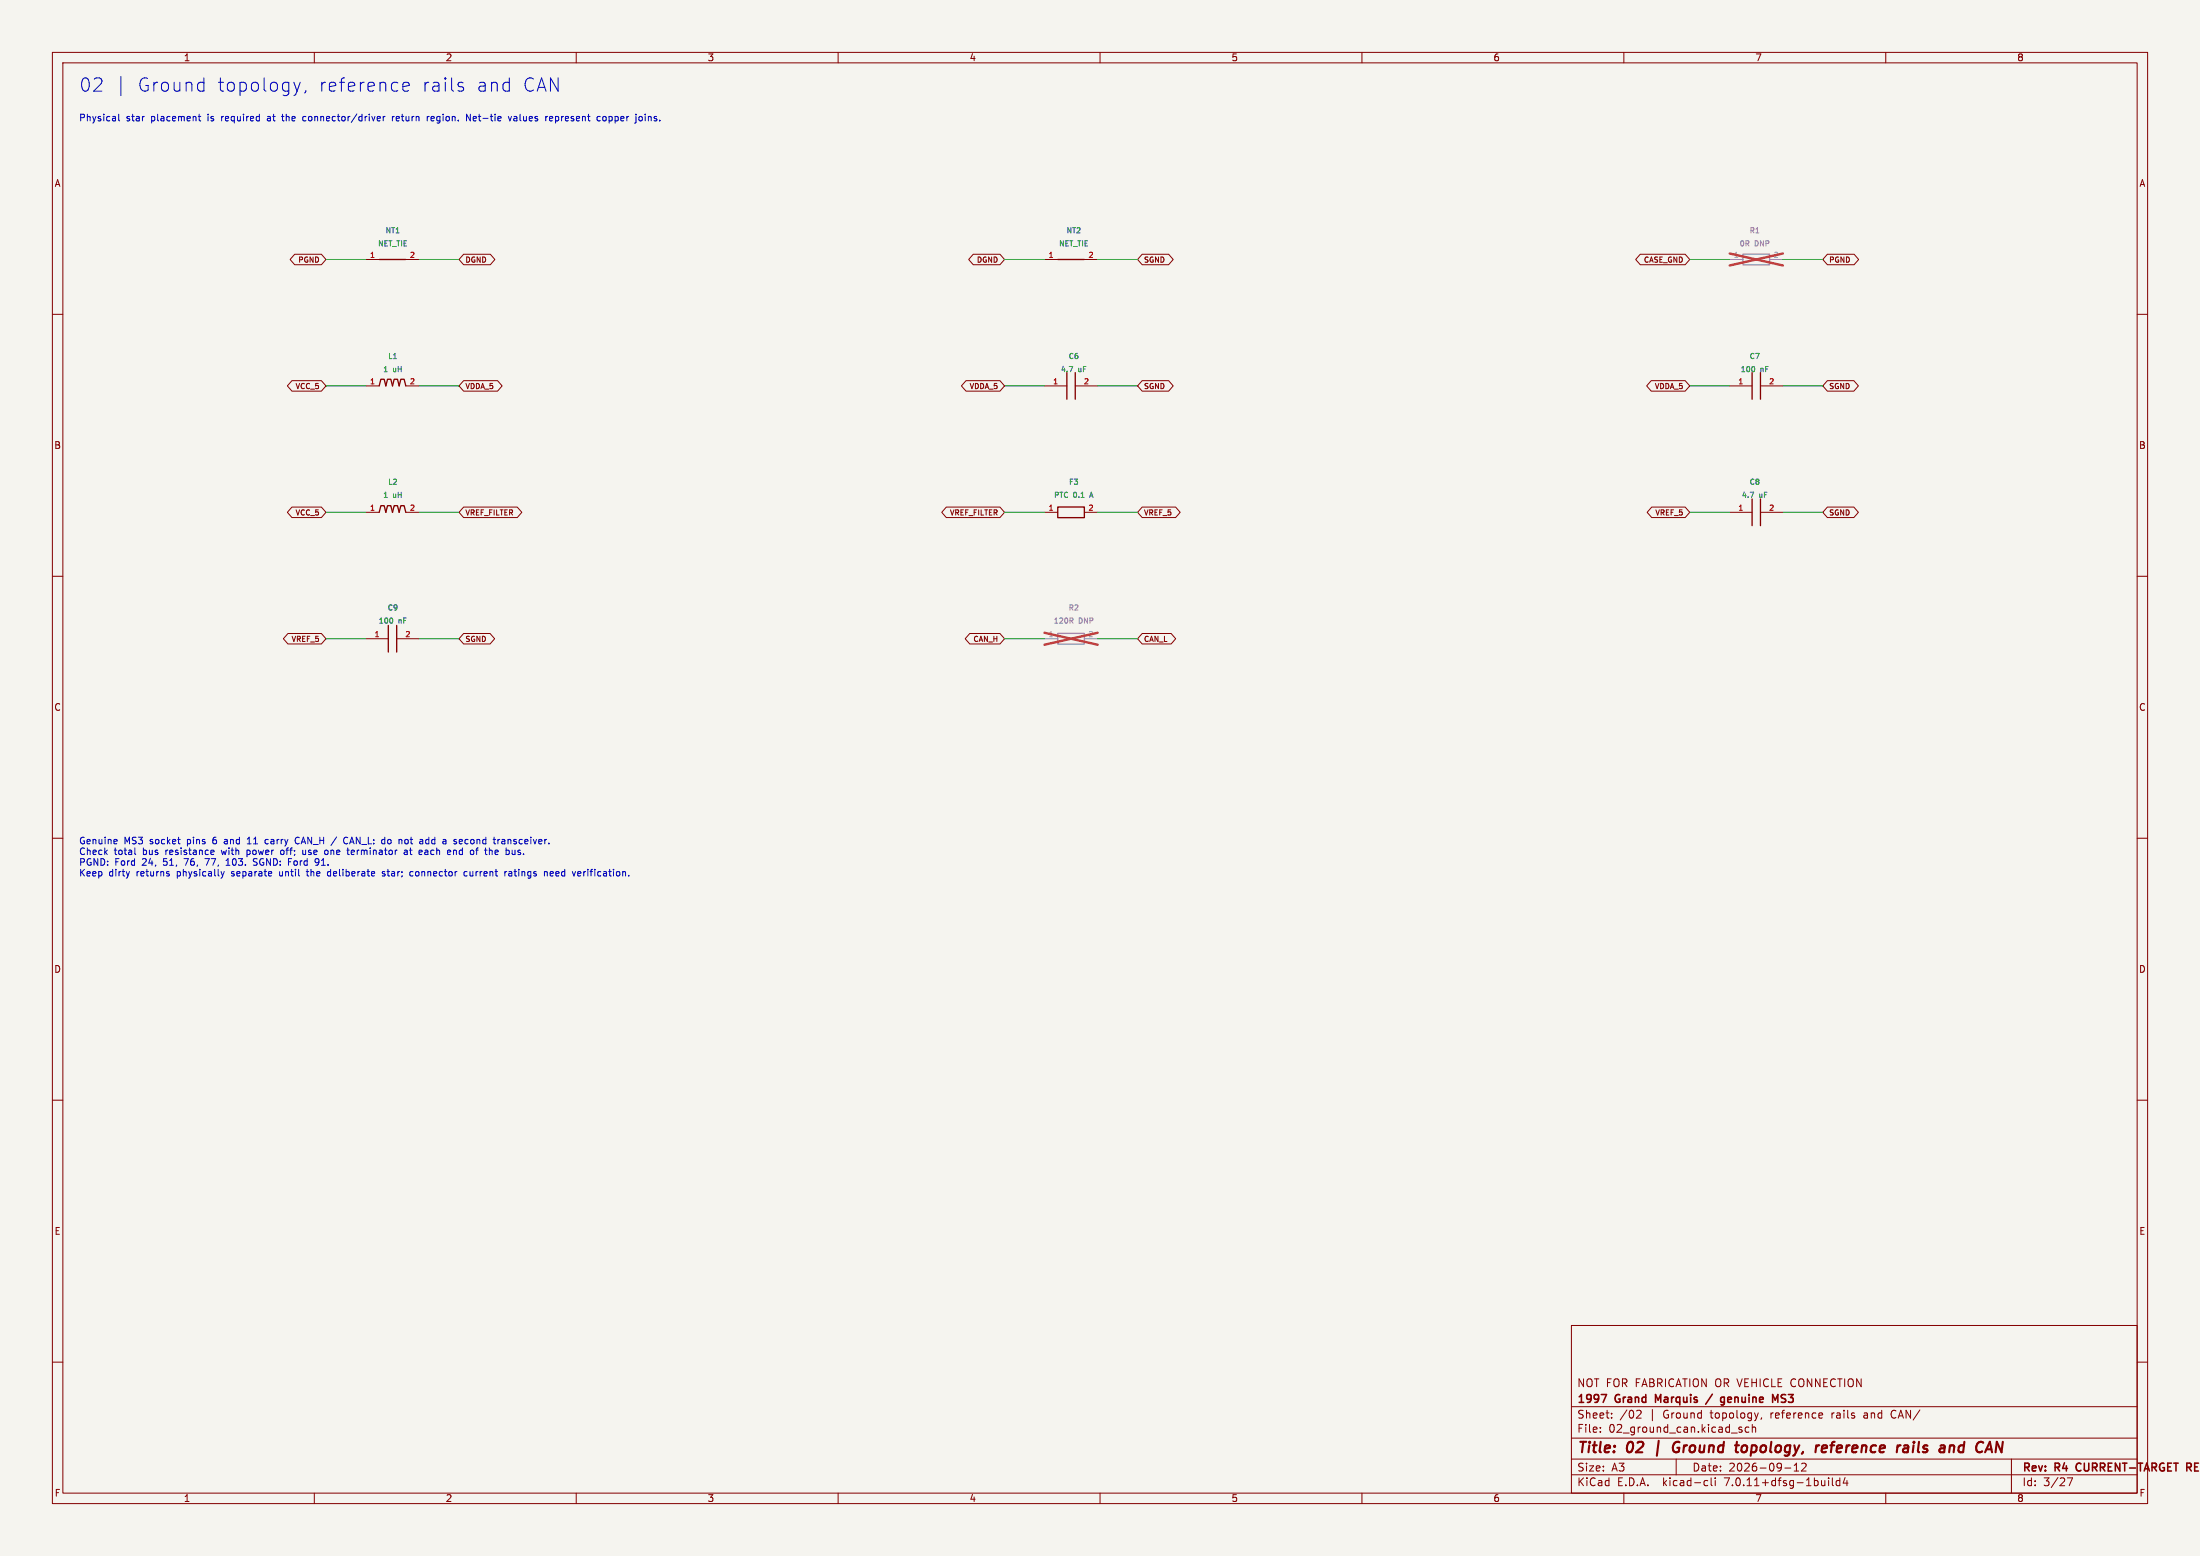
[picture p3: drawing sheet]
(kicad_sch (version 20230121) (generator eeschema) (paper "A3")
(title_block (title "02 | Ground topology, reference rails and CAN") (date "2026-09-12") (rev "R4 CURRENT-TARGET REVIEW") (company "1997 Grand Marquis / genuine MS3") (comment 1 "NOT FOR FABRICATION OR VEHICLE CONNECTION"))
(lib_symbols
(symbol "GM97:C" (pin_names (offset 1.016)) (in_bom yes) (on_board yes)
(property "Reference" "C" (at 0 9 0) (effects (font (size 1.27 1.27))))
(property "Value" "C" (at 0 6 0) (effects (font (size 1.27 1.27))))
(property "Footprint" "Capacitor_SMD:C_0805_2012Metric" (at 0 0 0) (effects (font (size 1.27 1.27)) hide))
(symbol "C_0_1" (polyline (pts (xy -0.8 -2.54)(xy -0.8 2.54)) (stroke (width 0.254) (type default)) (fill (type none)))(polyline (pts (xy 0.8 -2.54)(xy 0.8 2.54)) (stroke (width 0.254) (type default)) (fill (type none))))
(symbol "C_1_1" (pin passive line (at -5.08 0 0) (length 4.28) (name "~" (effects (font (size 1.0 1.0)))) (number "1" (effects (font (size 1.0 1.0)))))
(pin passive line (at 5.08 0 180) (length 4.28) (name "~" (effects (font (size 1.0 1.0)))) (number "2" (effects (font (size 1.0 1.0)))))))
(symbol "GM97:Fuse" (pin_names (offset 1.016)) (in_bom yes) (on_board yes)
(property "Reference" "F" (at 0 9 0) (effects (font (size 1.27 1.27))))
(property "Value" "Fuse" (at 0 6 0) (effects (font (size 1.27 1.27))))
(property "Footprint" "" (at 0 0 0) (effects (font (size 1.27 1.27)) hide))
(symbol "Fuse_0_1" (rectangle (start -2.54 1.016) (end 2.54 -1.016) (stroke (width 0.254) (type default)) (fill (type none))))
(symbol "Fuse_1_1" (pin passive line (at -5.08 0 0) (length 2.54) (name "~" (effects (font (size 1.0 1.0)))) (number "1" (effects (font (size 1.0 1.0)))))
(pin passive line (at 5.08 0 180) (length 2.54) (name "~" (effects (font (size 1.0 1.0)))) (number "2" (effects (font (size 1.0 1.0)))))))
(symbol "GM97:Inductor" (pin_names (offset 1.016)) (in_bom yes) (on_board yes)
(property "Reference" "L" (at 0 9 0) (effects (font (size 1.27 1.27))))
(property "Value" "Inductor" (at 0 6 0) (effects (font (size 1.27 1.27))))
(property "Footprint" "" (at 0 0 0) (effects (font (size 1.27 1.27)) hide))
(symbol "Inductor_0_1" (polyline (pts (xy -2.54 0)(xy -2.22 1.27)(xy -1.59 1.27)(xy -1.27 0)) (stroke (width 0.254) (type default)) (fill (type none)))(polyline (pts (xy -1.27 0)(xy -0.95 1.27)(xy -0.32000000000000006 1.27)(xy 0.0 0)) (stroke (width 0.254) (type default)) (fill (type none)))(polyline (pts (xy 0 0)(xy 0.32 1.27)(xy 0.95 1.27)(xy 1.27 0)) (stroke (width 0.254) (type default)) (fill (type none)))(polyline (pts (xy 1.27 0)(xy 1.59 1.27)(xy 2.2199999999999998 1.27)(xy 2.54 0)) (stroke (width 0.254) (type default)) (fill (type none))))
(symbol "Inductor_1_1" (pin passive line (at -5.08 0 0) (length 2.54) (name "~" (effects (font (size 1.0 1.0)))) (number "1" (effects (font (size 1.0 1.0)))))
(pin passive line (at 5.08 0 180) (length 2.54) (name "~" (effects (font (size 1.0 1.0)))) (number "2" (effects (font (size 1.0 1.0)))))))
(symbol "GM97:NetTie" (pin_names (offset 1.016)) (in_bom yes) (on_board yes)
(property "Reference" "NT" (at 0 9 0) (effects (font (size 1.27 1.27))))
(property "Value" "NetTie" (at 0 6 0) (effects (font (size 1.27 1.27))))
(property "Footprint" "" (at 0 0 0) (effects (font (size 1.27 1.27)) hide))
(symbol "NetTie_0_1" (polyline (pts (xy -2.54 0)(xy 2.54 0)) (stroke (width 0.254) (type default)) (fill (type none))))
(symbol "NetTie_1_1" (pin passive line (at -5.08 0 0) (length 2.54) (name "~" (effects (font (size 1.0 1.0)))) (number "1" (effects (font (size 1.0 1.0)))))
(pin passive line (at 5.08 0 180) (length 2.54) (name "~" (effects (font (size 1.0 1.0)))) (number "2" (effects (font (size 1.0 1.0)))))))
(symbol "GM97:R" (pin_names (offset 1.016)) (in_bom yes) (on_board yes)
(property "Reference" "R" (at 0 9 0) (effects (font (size 1.27 1.27))))
(property "Value" "R" (at 0 6 0) (effects (font (size 1.27 1.27))))
(property "Footprint" "Resistor_SMD:R_0805_2012Metric" (at 0 0 0) (effects (font (size 1.27 1.27)) hide))
(symbol "R_0_1" (rectangle (start -2.54 1.016) (end 2.54 -1.016) (stroke (width 0.254) (type default)) (fill (type none))))
(symbol "R_1_1" (pin passive line (at -5.08 0 0) (length 2.54) (name "~" (effects (font (size 1.0 1.0)))) (number "1" (effects (font (size 1.0 1.0)))))
(pin passive line (at 5.08 0 180) (length 2.54) (name "~" (effects (font (size 1.0 1.0)))) (number "2" (effects (font (size 1.0 1.0))))))))
(text "02 | Ground topology, reference rails and CAN" (at 15 15 0) (effects (font (size 2.54 2.54)) (justify left top)))
(text "Physical star placement is required at the connector/driver return region. Net-tie values represent copper joins." (at 15 22 0) (effects (font (size 1.27 1.27)) (justify left top)))
(symbol (lib_id "GM97:NetTie") (at 74.93 49.53 0) (unit 1) (dnp no) (in_bom yes) (on_board yes)
(property "Reference" "NT1" (at 75 44 0) (effects (font (size 1.0 1.0))))
(property "Value" "NET_TIE" (at 75 46.5 0) (effects (font (size 1.0 1.0))))
(property "Footprint" "GM97_Layout:NetTie-2_SMD_Pad2.0mm" (at 75 50 0) (effects (font (size 1.0 1.0)) hide))
(property "Population" "FIT - REVIEW" (at 75 50 0) (effects (font (size 1.0 1.0)) hide))
(property "Purpose" "Single planned copper join; do not fit a small signal resistor in load return" (at 75 50 0) (effects (font (size 1.0 1.0)) hide)))
(wire (pts (xy 69.85 49.53) (xy 62.23 49.53)) (stroke (width 0) (type default)))
(global_label "PGND" (shape bidirectional) (at 62.23 49.53 180) (effects (font (size 1 1)) (justify right)))
(wire (pts (xy 80.01 49.53) (xy 87.63 49.53)) (stroke (width 0) (type default)))
(global_label "DGND" (shape bidirectional) (at 87.63 49.53 0) (effects (font (size 1 1)) (justify left)))
(symbol (lib_id "GM97:NetTie") (at 204.47 49.53 0) (unit 1) (dnp no) (in_bom yes) (on_board yes)
(property "Reference" "NT2" (at 205 44 0) (effects (font (size 1.0 1.0))))
(property "Value" "NET_TIE" (at 205 46.5 0) (effects (font (size 1.0 1.0))))
(property "Footprint" "GM97_Layout:NetTie-2_SMD_Pad2.0mm" (at 205 50 0) (effects (font (size 1.0 1.0)) hide))
(property "Population" "FIT - REVIEW" (at 205 50 0) (effects (font (size 1.0 1.0)) hide))
(property "Purpose" "Sensor-return star, no injector or ignition current" (at 205 50 0) (effects (font (size 1.0 1.0)) hide)))
(wire (pts (xy 199.39 49.53) (xy 191.77 49.53)) (stroke (width 0) (type default)))
(global_label "DGND" (shape bidirectional) (at 191.77 49.53 180) (effects (font (size 1 1)) (justify right)))
(wire (pts (xy 209.55 49.53) (xy 217.17 49.53)) (stroke (width 0) (type default)))
(global_label "SGND" (shape bidirectional) (at 217.17 49.53 0) (effects (font (size 1 1)) (justify left)))
(symbol (lib_id "GM97:R") (at 335.28 49.53 0) (unit 1) (dnp yes) (in_bom yes) (on_board yes)
(property "Reference" "R1" (at 335 44 0) (effects (font (size 1.0 1.0))))
(property "Value" "0R DNP" (at 335 46.5 0) (effects (font (size 1.0 1.0))))
(property "Footprint" "GM97_Layout:R_0805_2012Metric" (at 335 50 0) (effects (font (size 1.0 1.0)) hide))
(property "Population" "DNP / OPTION" (at 335 50 0) (effects (font (size 1.0 1.0)) hide))
(property "Purpose" "Case bonding arrangement requires enclosure review" (at 335 50 0) (effects (font (size 1.0 1.0)) hide)))
(wire (pts (xy 330.2 49.53) (xy 322.58 49.53)) (stroke (width 0) (type default)))
(global_label "CASE_GND" (shape bidirectional) (at 322.58 49.53 180) (effects (font (size 1 1)) (justify right)))
(wire (pts (xy 340.36 49.53) (xy 347.98 49.53)) (stroke (width 0) (type default)))
(global_label "PGND" (shape bidirectional) (at 347.98 49.53 0) (effects (font (size 1 1)) (justify left)))
(symbol (lib_id "GM97:Inductor") (at 74.93 73.66 0) (unit 1) (dnp no) (in_bom yes) (on_board yes)
(property "Reference" "L1" (at 75 68 0) (effects (font (size 1.0 1.0))))
(property "Value" "1 uH" (at 75 70.5 0) (effects (font (size 1.0 1.0))))
(property "Footprint" "GM97_Layout:L_0805_2012Metric" (at 75 74 0) (effects (font (size 1.0 1.0)) hide))
(property "Population" "FIT - REVIEW" (at 75 74 0) (effects (font (size 1.0 1.0)) hide))
(property "Purpose" "Analog filter inductor; logical two-terminal symbol" (at 75 74 0) (effects (font (size 1.0 1.0)) hide)))
(wire (pts (xy 69.85 73.66) (xy 62.23 73.66)) (stroke (width 0) (type default)))
(global_label "VCC_5" (shape bidirectional) (at 62.23 73.66 180) (effects (font (size 1 1)) (justify right)))
(wire (pts (xy 80.01 73.66) (xy 87.63 73.66)) (stroke (width 0) (type default)))
(global_label "VDDA_5" (shape bidirectional) (at 87.63 73.66 0) (effects (font (size 1 1)) (justify left)))
(symbol (lib_id "GM97:C") (at 204.47 73.66 0) (unit 1) (dnp no) (in_bom yes) (on_board yes)
(property "Reference" "C6" (at 205 68 0) (effects (font (size 1.0 1.0))))
(property "Value" "4.7 uF" (at 205 70.5 0) (effects (font (size 1.0 1.0))))
(property "Footprint" "GM97_Layout:C_0805_2012Metric" (at 205 74 0) (effects (font (size 1.0 1.0)) hide))
(property "Population" "FIT - REVIEW" (at 205 74 0) (effects (font (size 1.0 1.0)) hide))
(property "Purpose" "" (at 205 74 0) (effects (font (size 1.0 1.0)) hide)))
(wire (pts (xy 199.39 73.66) (xy 191.77 73.66)) (stroke (width 0) (type default)))
(global_label "VDDA_5" (shape bidirectional) (at 191.77 73.66 180) (effects (font (size 1 1)) (justify right)))
(wire (pts (xy 209.55 73.66) (xy 217.17 73.66)) (stroke (width 0) (type default)))
(global_label "SGND" (shape bidirectional) (at 217.17 73.66 0) (effects (font (size 1 1)) (justify left)))
(symbol (lib_id "GM97:C") (at 335.28 73.66 0) (unit 1) (dnp no) (in_bom yes) (on_board yes)
(property "Reference" "C7" (at 335 68 0) (effects (font (size 1.0 1.0))))
(property "Value" "100 nF" (at 335 70.5 0) (effects (font (size 1.0 1.0))))
(property "Footprint" "GM97_Layout:C_0805_2012Metric" (at 335 74 0) (effects (font (size 1.0 1.0)) hide))
(property "Population" "FIT - REVIEW" (at 335 74 0) (effects (font (size 1.0 1.0)) hide))
(property "Purpose" "" (at 335 74 0) (effects (font (size 1.0 1.0)) hide)))
(wire (pts (xy 330.2 73.66) (xy 322.58 73.66)) (stroke (width 0) (type default)))
(global_label "VDDA_5" (shape bidirectional) (at 322.58 73.66 180) (effects (font (size 1 1)) (justify right)))
(wire (pts (xy 340.36 73.66) (xy 347.98 73.66)) (stroke (width 0) (type default)))
(global_label "SGND" (shape bidirectional) (at 347.98 73.66 0) (effects (font (size 1 1)) (justify left)))
(symbol (lib_id "GM97:Inductor") (at 74.93 97.79 0) (unit 1) (dnp no) (in_bom yes) (on_board yes)
(property "Reference" "L2" (at 75 92 0) (effects (font (size 1.0 1.0))))
(property "Value" "1 uH" (at 75 94.5 0) (effects (font (size 1.0 1.0))))
(property "Footprint" "GM97_Layout:L_0805_2012Metric" (at 75 98 0) (effects (font (size 1.0 1.0)) hide))
(property "Population" "FIT - REVIEW" (at 75 98 0) (effects (font (size 1.0 1.0)) hide))
(property "Purpose" "Reference filter inductor; logical two-terminal symbol" (at 75 98 0) (effects (font (size 1.0 1.0)) hide)))
(wire (pts (xy 69.85 97.79) (xy 62.23 97.79)) (stroke (width 0) (type default)))
(global_label "VCC_5" (shape bidirectional) (at 62.23 97.79 180) (effects (font (size 1 1)) (justify right)))
(wire (pts (xy 80.01 97.79) (xy 87.63 97.79)) (stroke (width 0) (type default)))
(global_label "VREF_FILTER" (shape bidirectional) (at 87.63 97.79 0) (effects (font (size 1 1)) (justify left)))
(symbol (lib_id "GM97:Fuse") (at 204.47 97.79 0) (unit 1) (dnp no) (in_bom yes) (on_board yes)
(property "Reference" "F3" (at 205 92 0) (effects (font (size 1.0 1.0))))
(property "Value" "PTC 0.1 A" (at 205 94.5 0) (effects (font (size 1.0 1.0))))
(property "Footprint" "GM97_Layout:R_1812_4532Metric" (at 205 98 0) (effects (font (size 1.0 1.0)) hide))
(property "Population" "FIT - REVIEW" (at 205 98 0) (effects (font (size 1.0 1.0)) hide))
(property "Purpose" "Do not join MicroSquirt 5 V to this rail" (at 205 98 0) (effects (font (size 1.0 1.0)) hide)))
(wire (pts (xy 199.39 97.79) (xy 191.77 97.79)) (stroke (width 0) (type default)))
(global_label "VREF_FILTER" (shape bidirectional) (at 191.77 97.79 180) (effects (font (size 1 1)) (justify right)))
(wire (pts (xy 209.55 97.79) (xy 217.17 97.79)) (stroke (width 0) (type default)))
(global_label "VREF_5" (shape bidirectional) (at 217.17 97.79 0) (effects (font (size 1 1)) (justify left)))
(symbol (lib_id "GM97:C") (at 335.28 97.79 0) (unit 1) (dnp no) (in_bom yes) (on_board yes)
(property "Reference" "C8" (at 335 92 0) (effects (font (size 1.0 1.0))))
(property "Value" "4.7 uF" (at 335 94.5 0) (effects (font (size 1.0 1.0))))
(property "Footprint" "GM97_Layout:C_0805_2012Metric" (at 335 98 0) (effects (font (size 1.0 1.0)) hide))
(property "Population" "FIT - REVIEW" (at 335 98 0) (effects (font (size 1.0 1.0)) hide))
(property "Purpose" "" (at 335 98 0) (effects (font (size 1.0 1.0)) hide)))
(wire (pts (xy 330.2 97.79) (xy 322.58 97.79)) (stroke (width 0) (type default)))
(global_label "VREF_5" (shape bidirectional) (at 322.58 97.79 180) (effects (font (size 1 1)) (justify right)))
(wire (pts (xy 340.36 97.79) (xy 347.98 97.79)) (stroke (width 0) (type default)))
(global_label "SGND" (shape bidirectional) (at 347.98 97.79 0) (effects (font (size 1 1)) (justify left)))
(symbol (lib_id "GM97:C") (at 74.93 121.92 0) (unit 1) (dnp no) (in_bom yes) (on_board yes)
(property "Reference" "C9" (at 75 116 0) (effects (font (size 1.0 1.0))))
(property "Value" "100 nF" (at 75 118.5 0) (effects (font (size 1.0 1.0))))
(property "Footprint" "GM97_Layout:C_0805_2012Metric" (at 75 122 0) (effects (font (size 1.0 1.0)) hide))
(property "Population" "FIT - REVIEW" (at 75 122 0) (effects (font (size 1.0 1.0)) hide))
(property "Purpose" "" (at 75 122 0) (effects (font (size 1.0 1.0)) hide)))
(wire (pts (xy 69.85 121.92) (xy 62.23 121.92)) (stroke (width 0) (type default)))
(global_label "VREF_5" (shape bidirectional) (at 62.23 121.92 180) (effects (font (size 1 1)) (justify right)))
(wire (pts (xy 80.01 121.92) (xy 87.63 121.92)) (stroke (width 0) (type default)))
(global_label "SGND" (shape bidirectional) (at 87.63 121.92 0) (effects (font (size 1 1)) (justify left)))
(symbol (lib_id "GM97:R") (at 204.47 121.92 0) (unit 1) (dnp yes) (in_bom yes) (on_board yes)
(property "Reference" "R2" (at 205 116 0) (effects (font (size 1.0 1.0))))
(property "Value" "120R DNP" (at 205 118.5 0) (effects (font (size 1.0 1.0))))
(property "Footprint" "GM97_Layout:R_0805_2012Metric" (at 205 122 0) (effects (font (size 1.0 1.0)) hide))
(property "Population" "DNP / OPTION" (at 205 122 0) (effects (font (size 1.0 1.0)) hide))
(property "Purpose" "Only populate if MS3 module end termination is absent" (at 205 122 0) (effects (font (size 1.0 1.0)) hide)))
(wire (pts (xy 199.39 121.92) (xy 191.77 121.92)) (stroke (width 0) (type default)))
(global_label "CAN_H" (shape bidirectional) (at 191.77 121.92 180) (effects (font (size 1 1)) (justify right)))
(wire (pts (xy 209.55 121.92) (xy 217.17 121.92)) (stroke (width 0) (type default)))
(global_label "CAN_L" (shape bidirectional) (at 217.17 121.92 0) (effects (font (size 1 1)) (justify left)))
(text "Genuine MS3 socket pins 6 and 11 carry CAN_H / CAN_L: do not add a second transceiver.\nCheck total bus resistance with power off; use one terminator at each end of the bus.\nPGND: Ford 24, 51, 76, 77, 103. SGND: Ford 91.\nKeep dirty returns physically separate until the deliberate star; connector current ratings need verification." (at 15 160 0) (effects (font (size 1.27 1.27)) (justify left top))))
